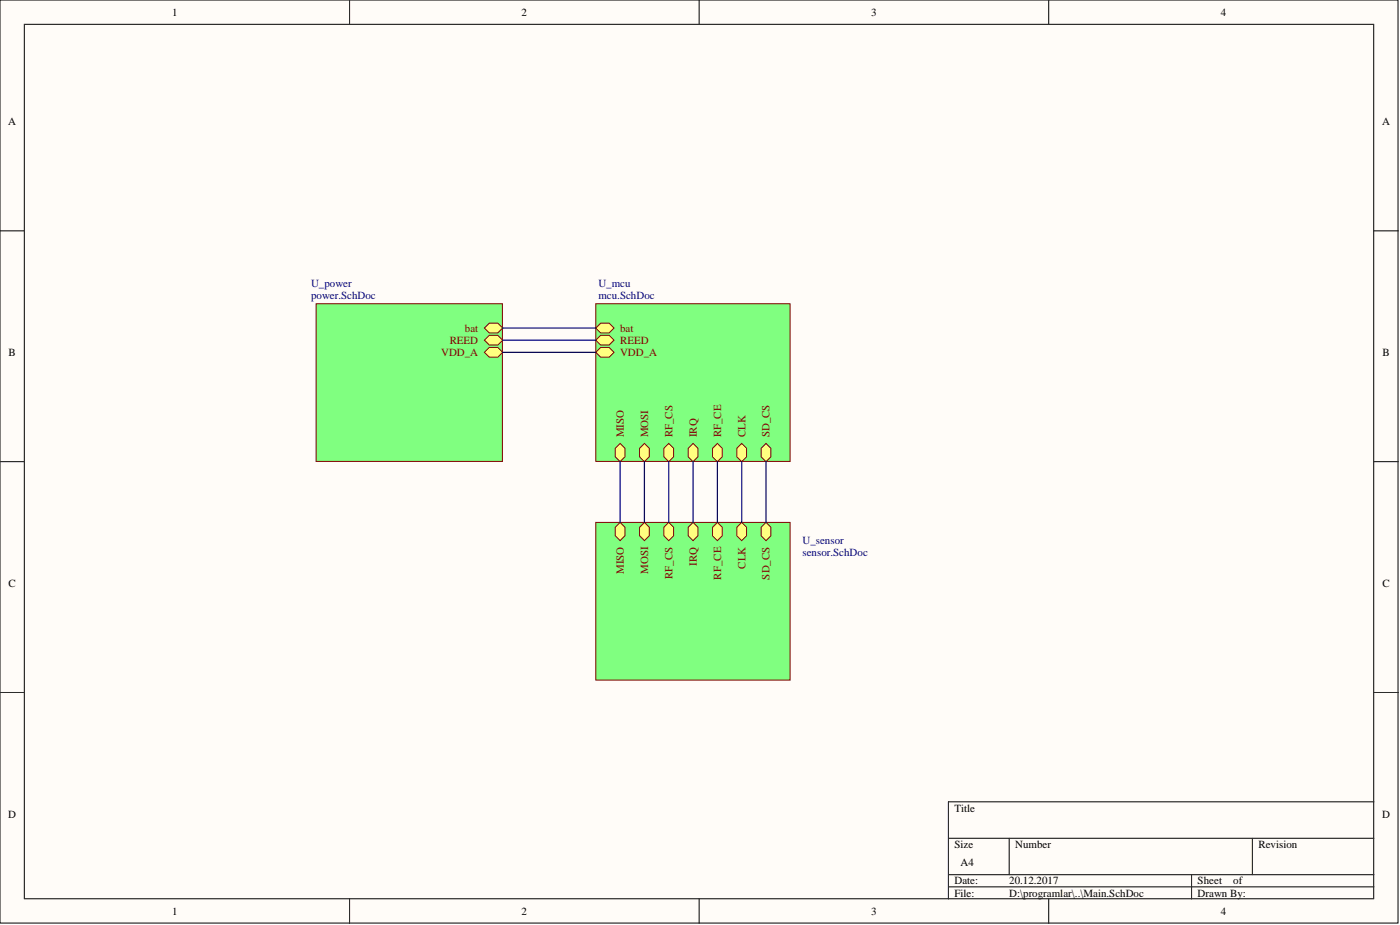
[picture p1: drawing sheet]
<svg xmlns="http://www.w3.org/2000/svg" width="292mm" height="193mm" viewBox="0 0 292 193" stroke-linecap="round" stroke-linejoin="round" font-family="sans-serif">
<g fill="#fffcf8" stroke="#000" stroke-width=".21">
<path d="M0 0h291.7v192.6h-291.7z"/>
<path d="M5.1 5.1h281.5v182.4h-281.5z"/>
</g>
<g fill="none" stroke="#000" stroke-width=".21">
<path d="M72.9 0v5.1M145.9 0v5.1M218.8 0v5.1M0 48.2h5.1M286.7 48.2h5M0 96.3h5.1M286.7 96.3h5M0 144.5h5.1M286.7 144.5h5M197.9 174.9h88.8M210.6 174.9v7.6M261.3 174.9v7.6"/>
<path d="M286.7 167.3h-88.8v20.2M72.9 187.5v5.1M145.9 187.5v5.1M197.9 182.5h88.8M197.9 185h88.8M218.8 187.5v5.1M248.6 182.5v5"/>
</g>
<path d="M66 63.4h38.8v32.9h-38.8z" fill="#80ff80" stroke="#800000" stroke-width=".21"/>
<path d="M101.1 68.4l1-1h1.8l1 1-1 1h-1.8z" fill-rule="evenodd" fill="#ffff80"/>
<path d="M101.1 68.4l1-1h1.8l1 1-1 1h-1.8z" fill="none" stroke="#800000" stroke-width=".21"/>
<path d="M101.1 71l1-1h1.8l1 1-1 1h-1.8z" fill-rule="evenodd" fill="#ffff80"/>
<path d="M101.1 71l1-1h1.8l1 1-1 1h-1.8z" fill="none" stroke="#800000" stroke-width=".21"/>
<path d="M101.1 73.5l1-1h1.8l1 1-1 1h-1.8z" fill-rule="evenodd" fill="#ffff80"/>
<path d="M101.1 73.5l1-1h1.8l1 1-1 1h-1.8z" fill="none" stroke="#800000" stroke-width=".21"/>
<path d="M124.3 63.4h40.5v32.9h-40.5z" fill="#80ff80" stroke="#800000" stroke-width=".21"/>
<path d="M124.3 68.4l1-1h1.8l1 1-1 1h-1.8z" fill-rule="evenodd" fill="#ffff80"/>
<path d="M124.3 68.4l1-1h1.8l1 1-1 1h-1.8z" fill="none" stroke="#800000" stroke-width=".21"/>
<path d="M128.4 93.5l1-1 1 1v1.8l-1 1-1-1z" fill-rule="evenodd" fill="#ffff80"/>
<path d="M128.4 93.5l1-1 1 1v1.8l-1 1-1-1z" fill="none" stroke="#800000" stroke-width=".21"/>
<path d="M133.4 93.5l1.1-1 1 1v1.8l-1 1-1.1-1z" fill-rule="evenodd" fill="#ffff80"/>
<path d="M133.4 93.5l1.1-1 1 1v1.8l-1 1-1.1-1z" fill="none" stroke="#800000" stroke-width=".21"/>
<path d="M138.5 93.5l1-1 1 1v1.8l-1 1-1-1z" fill-rule="evenodd" fill="#ffff80"/>
<path d="M138.5 93.5l1-1 1 1v1.8l-1 1-1-1z" fill="none" stroke="#800000" stroke-width=".21"/>
<path d="M143.6 93.5l1-1 1 1v1.8l-1 1-1-1z" fill-rule="evenodd" fill="#ffff80"/>
<path d="M143.6 93.5l1-1 1 1v1.8l-1 1-1-1z" fill="none" stroke="#800000" stroke-width=".21"/>
<path d="M148.7 93.5l1-1 1 1v1.8l-1 1-1-1z" fill-rule="evenodd" fill="#ffff80"/>
<path d="M148.7 93.5l1-1 1 1v1.8l-1 1-1-1z" fill="none" stroke="#800000" stroke-width=".21"/>
<path d="M153.7 93.5l1-1 1.1 1v1.8l-1.1 1-1-1z" fill-rule="evenodd" fill="#ffff80"/>
<path d="M153.7 93.5l1-1 1.1 1v1.8l-1.1 1-1-1z" fill="none" stroke="#800000" stroke-width=".21"/>
<path d="M158.8 93.5l1-1 1 1v1.8l-1 1-1-1z" fill-rule="evenodd" fill="#ffff80"/>
<path d="M158.8 93.5l1-1 1 1v1.8l-1 1-1-1z" fill="none" stroke="#800000" stroke-width=".21"/>
<path d="M124.3 71l1-1h1.8l1 1-1 1h-1.8z" fill-rule="evenodd" fill="#ffff80"/>
<path d="M124.3 71l1-1h1.8l1 1-1 1h-1.8z" fill="none" stroke="#800000" stroke-width=".21"/>
<path d="M124.3 73.5l1-1h1.8l1 1-1 1h-1.8z" fill-rule="evenodd" fill="#ffff80"/>
<path d="M124.3 73.5l1-1h1.8l1 1-1 1h-1.8z" fill="none" stroke="#800000" stroke-width=".21"/>
<path d="M124.3 109h40.5v32.9h-40.5z" fill="#80ff80" stroke="#800000" stroke-width=".21"/>
<path d="M128.4 110l1-1 1 1v1.8l-1 1-1-1z" fill-rule="evenodd" fill="#ffff80"/>
<path d="M128.4 110l1-1 1 1v1.8l-1 1-1-1z" fill="none" stroke="#800000" stroke-width=".21"/>
<path d="M133.4 110l1.1-1 1 1v1.8l-1 1-1.1-1z" fill-rule="evenodd" fill="#ffff80"/>
<path d="M133.4 110l1.1-1 1 1v1.8l-1 1-1.1-1z" fill="none" stroke="#800000" stroke-width=".21"/>
<path d="M138.5 110l1-1 1 1v1.8l-1 1-1-1z" fill-rule="evenodd" fill="#ffff80"/>
<path d="M138.5 110l1-1 1 1v1.8l-1 1-1-1z" fill="none" stroke="#800000" stroke-width=".21"/>
<path d="M143.6 110l1-1 1 1v1.8l-1 1-1-1z" fill-rule="evenodd" fill="#ffff80"/>
<path d="M143.6 110l1-1 1 1v1.8l-1 1-1-1z" fill="none" stroke="#800000" stroke-width=".21"/>
<path d="M148.7 110l1-1 1 1v1.8l-1 1-1-1z" fill-rule="evenodd" fill="#ffff80"/>
<path d="M148.7 110l1-1 1 1v1.8l-1 1-1-1z" fill="none" stroke="#800000" stroke-width=".21"/>
<path d="M153.7 110l1-1 1.1 1v1.8l-1.1 1-1-1z" fill-rule="evenodd" fill="#ffff80"/>
<path d="M153.7 110l1-1 1.1 1v1.8l-1.1 1-1-1z" fill="none" stroke="#800000" stroke-width=".21"/>
<path d="M158.8 110l1-1 1 1v1.8l-1 1-1-1z" fill-rule="evenodd" fill="#ffff80"/>
<path d="M158.8 110l1-1 1 1v1.8l-1 1-1-1z" fill="none" stroke="#800000" stroke-width=".21"/>
<path d="M104.9 68.4h19.4M104.9 71h19.4M104.9 73.5h19.4M129.4 96.3v12.7M134.5 96.3v12.7M139.5 96.3v12.7M144.6 96.3v12.7M149.7 96.3v12.7M154.7 96.3v12.7M159.8 96.3v12.7" fill="none" stroke="#000080" stroke-width=".25"/>
<g font-size="2.3">
<text x="35.9" y="3.3">1</text>
<text x="108.8" y="3.3">2</text>
<text x="181.8" y="3.3">3</text>
<text x="254.7" y="3.3">4</text>
<text x="1.7" y="26.1">A</text>
<text x="288.4" y="26.1">A</text>
<text x="1.8" y="74.3">B</text>
<text x="288.4" y="74.3">B</text>
<text x="1.8" y="122.4">C</text>
<text x="288.4" y="122.4">C</text>
<text x="1.7" y="170.6">D</text>
<text x="199.1" y="169.3">Title</text>
<text x="288.4" y="170.6">D</text>
<text x="199.1" y="176.9">Size</text>
<text x="211.8" y="176.9">Number</text>
<text x="262.6" y="176.9">Revision</text>
<text x="199.1" y="184.5">Date:</text>
<text x="200.4" y="180.7">A4</text>
<text x="210.6" y="184.5">20.12.2017</text>
<text x="249.9" y="184.5">Sheet</text>
<text x="257.3" y="184.5">of</text>
<text x="35.9" y="190.8">1</text>
<text x="108.8" y="190.8">2</text>
<text x="181.8" y="190.8">3</text>
<text x="199.1" y="187">File:</text>
<text x="210.6" y="187">D:\programlar\..\Main.SchDoc</text>
<text x="249.9" y="187">Drawn By:</text>
<text x="254.7" y="190.8">4</text>
</g>
<g font-size="2.3" fill="#000080">
<text x="64.9" y="59.9">U_power</text>
<text x="124.9" y="59.9">U_mcu</text>
<text x="64.9" y="62.4">power.SchDoc</text>
<text x="124.9" y="62.4">mcu.SchDoc</text>
<text x="167.4" y="113.5">U_sensor</text>
<text x="167.4" y="116.1">sensor.SchDoc</text>
</g>
<g font-size="2.3" fill="#800000">
<text x="93.8" y="71.7">REED</text>
<text x="97" y="69.2">bat</text>
<text x="129.4" y="69.2">bat</text>
<text x="129.4" y="71.7">REED</text>
<text x="92" y="74.3">VDD_A</text>
<text x="129.4" y="74.3">VDD_A</text>
<text x="130.1" y="91.2" transform="rotate(-90 130.1 91.2)">MISO</text>
<text x="135.2" y="91.2" transform="rotate(-90 135.2 91.2)">MOSI</text>
<text x="140.3" y="91.2" transform="rotate(-90 140.3 91.2)">RF_CS</text>
<text x="145.4" y="91.2" transform="rotate(-90 145.4 91.2)">IRQ</text>
<text x="150.4" y="91.2" transform="rotate(-90 150.4 91.2)">RF_CE</text>
<text x="155.5" y="91.2" transform="rotate(-90 155.5 91.2)">CLK</text>
<text x="160.6" y="91.2" transform="rotate(-90 160.6 91.2)">SD_CS</text>
<text x="130.1" y="119.8" transform="rotate(-90 130.1 119.8)">MISO</text>
<text x="135.2" y="119.8" transform="rotate(-90 135.2 119.8)">MOSI</text>
<text x="145.4" y="118" transform="rotate(-90 145.4 118)">IRQ</text>
<text x="155.5" y="118.6" transform="rotate(-90 155.5 118.6)">CLK</text>
<text x="140.3" y="120.8" transform="rotate(-90 140.3 120.8)">RF_CS</text>
<text x="150.4" y="120.9" transform="rotate(-90 150.4 120.9)">RF_CE</text>
<text x="160.6" y="120.9" transform="rotate(-90 160.6 120.9)">SD_CS</text>
</g>
</svg>
